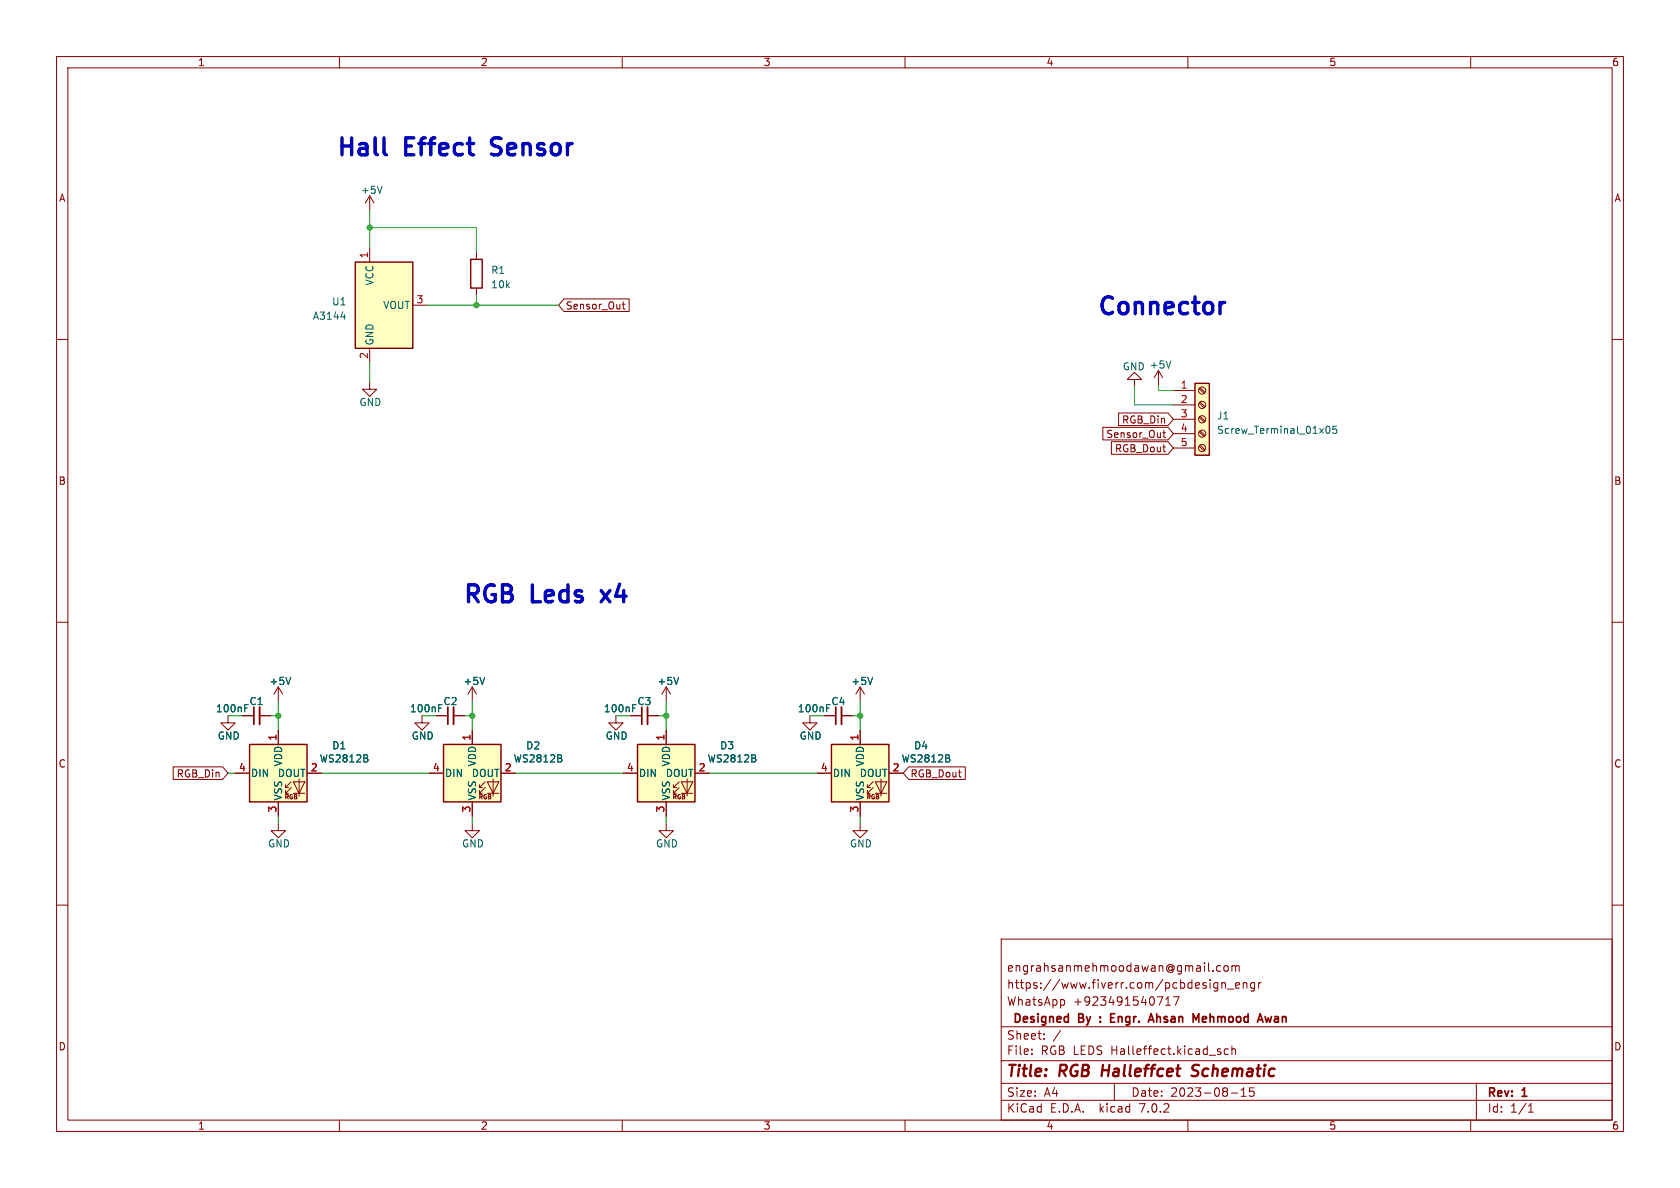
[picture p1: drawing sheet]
(kicad_sch (version 20230121) (generator eeschema)

 (paper "A4")

 (title_block
  (title "RGB Halleffcet Schematic")
  (date "2023-08-15")
  (rev "1")
  (company " Designed By : Engr. Ahsan Mehmood Awan")
  (comment 1 "WhatsApp +923491540717")
  (comment 2 "https://www.fiverr.com/pcbdesign_engr")
  (comment 3 "engrahsanmehmoodawan@gmail.com"))

 (lib_symbols
  (symbol "Connector:Screw_Terminal_01x05" (pin_names (offset 1.016) hide) (in_bom yes) (on_board yes)
   (property "Reference" "J" (at 0 7.62 0) (effects (font (size 1.27 1.27))))
   (property "Value" "Screw_Terminal_01x05" (at 0 -7.62 0) (effects (font (size 1.27 1.27))))
   (property "Footprint" "" (at 0 0 0) (effects (font (size 1.27 1.27)) hide))
   (property "Datasheet" "~" (at 0 0 0) (effects (font (size 1.27 1.27)) hide))
   (symbol "Screw_Terminal_01x05_1_1"
    (rectangle (start -1.27 6.35) (end 1.27 -6.35) (stroke (width 0.254) (type default)) (fill (type background)))
    (circle (center 0 -5.08) (radius 0.635) (stroke (width 0.1524) (type default)) (fill (type none)))
    (circle (center 0 -2.54) (radius 0.635) (stroke (width 0.1524) (type default)) (fill (type none)))
    (polyline (pts (xy -0.5334 -4.7498) (xy 0.3302 -5.588)) (stroke (width 0.1524) (type default)) (fill (type none)))
    (polyline (pts (xy -0.5334 -2.2098) (xy 0.3302 -3.048)) (stroke (width 0.1524) (type default)) (fill (type none)))
    (polyline (pts (xy -0.5334 0.3302) (xy 0.3302 -0.508)) (stroke (width 0.1524) (type default)) (fill (type none)))
    (polyline (pts (xy -0.5334 2.8702) (xy 0.3302 2.032)) (stroke (width 0.1524) (type default)) (fill (type none)))
    (polyline (pts (xy -0.5334 5.4102) (xy 0.3302 4.572)) (stroke (width 0.1524) (type default)) (fill (type none)))
    (polyline (pts (xy -0.3556 -4.572) (xy 0.508 -5.4102)) (stroke (width 0.1524) (type default)) (fill (type none)))
    (polyline (pts (xy -0.3556 -2.032) (xy 0.508 -2.8702)) (stroke (width 0.1524) (type default)) (fill (type none)))
    (polyline (pts (xy -0.3556 0.508) (xy 0.508 -0.3302)) (stroke (width 0.1524) (type default)) (fill (type none)))
    (polyline (pts (xy -0.3556 3.048) (xy 0.508 2.2098)) (stroke (width 0.1524) (type default)) (fill (type none)))
    (polyline (pts (xy -0.3556 5.588) (xy 0.508 4.7498)) (stroke (width 0.1524) (type default)) (fill (type none)))
    (circle (center 0 0) (radius 0.635) (stroke (width 0.1524) (type default)) (fill (type none)))
    (circle (center 0 2.54) (radius 0.635) (stroke (width 0.1524) (type default)) (fill (type none)))
    (circle (center 0 5.08) (radius 0.635) (stroke (width 0.1524) (type default)) (fill (type none)))
    (pin passive line (at -5.08 5.08 0) (length 3.81) (name "Pin_1" (effects (font (size 1.27 1.27)))) (number "1" (effects (font (size 1.27 1.27)))))
    (pin passive line (at -5.08 2.54 0) (length 3.81) (name "Pin_2" (effects (font (size 1.27 1.27)))) (number "2" (effects (font (size 1.27 1.27)))))
    (pin passive line (at -5.08 0 0) (length 3.81) (name "Pin_3" (effects (font (size 1.27 1.27)))) (number "3" (effects (font (size 1.27 1.27)))))
    (pin passive line (at -5.08 -2.54 0) (length 3.81) (name "Pin_4" (effects (font (size 1.27 1.27)))) (number "4" (effects (font (size 1.27 1.27)))))
    (pin passive line (at -5.08 -5.08 0) (length 3.81) (name "Pin_5" (effects (font (size 1.27 1.27)))) (number "5" (effects (font (size 1.27 1.27)))))))
  (symbol "Device:C_Small" (pin_numbers hide) (pin_names (offset 0.254) hide) (in_bom yes) (on_board yes)
   (property "Reference" "C" (at 0.254 1.778 0) (effects (font (size 1.27 1.27)) (justify left)))
   (property "Value" "C_Small" (at 0.254 -2.032 0) (effects (font (size 1.27 1.27)) (justify left)))
   (property "Footprint" "" (at 0 0 0) (effects (font (size 1.27 1.27)) hide))
   (property "Datasheet" "~" (at 0 0 0) (effects (font (size 1.27 1.27)) hide))
   (symbol "C_Small_0_1"
    (polyline (pts (xy -1.524 -0.508) (xy 1.524 -0.508)) (stroke (width 0.3302) (type default)) (fill (type none)))
    (polyline (pts (xy -1.524 0.508) (xy 1.524 0.508)) (stroke (width 0.3048) (type default)) (fill (type none))))
   (symbol "C_Small_1_1"
    (pin passive line (at 0 2.54 270) (length 2.032) (name "~" (effects (font (size 1.27 1.27)))) (number "1" (effects (font (size 1.27 1.27)))))
    (pin passive line (at 0 -2.54 90) (length 2.032) (name "~" (effects (font (size 1.27 1.27)))) (number "2" (effects (font (size 1.27 1.27)))))))
  (symbol "Device:R" (pin_numbers hide) (pin_names (offset 0)) (in_bom yes) (on_board yes)
   (property "Reference" "R" (at 2.032 0 90) (effects (font (size 1.27 1.27))))
   (property "Value" "R" (at 0 0 90) (effects (font (size 1.27 1.27))))
   (property "Footprint" "" (at -1.778 0 90) (effects (font (size 1.27 1.27)) hide))
   (property "Datasheet" "~" (at 0 0 0) (effects (font (size 1.27 1.27)) hide))
   (symbol "R_0_1"
    (rectangle (start -1.016 -2.54) (end 1.016 2.54) (stroke (width 0.254) (type default)) (fill (type none))))
   (symbol "R_1_1"
    (pin passive line (at 0 3.81 270) (length 1.27) (name "~" (effects (font (size 1.27 1.27)))) (number "1" (effects (font (size 1.27 1.27)))))
    (pin passive line (at 0 -3.81 90) (length 1.27) (name "~" (effects (font (size 1.27 1.27)))) (number "2" (effects (font (size 1.27 1.27)))))))
  (symbol "LED:WS2812B" (pin_names (offset 0.254)) (in_bom yes) (on_board yes)
   (property "Reference" "D" (at 5.08 5.715 0) (effects (font (size 1.27 1.27)) (justify right bottom)))
   (property "Value" "WS2812B" (at 1.27 -5.715 0) (effects (font (size 1.27 1.27)) (justify left top)))
   (property "Footprint" "LED_SMD:LED_WS2812B_PLCC4_5.0x5.0mm_P3.2mm" (at 1.27 -7.62 0) (effects (font (size 1.27 1.27)) (justify left top) hide))
   (property "Datasheet" "https://cdn-shop.adafruit.com/datasheets/WS2812B.pdf" (at 2.54 -9.525 0) (effects (font (size 1.27 1.27)) (justify left top) hide))
   (symbol "WS2812B_0_0"
    (text "RGB" (at 2.286 -4.191 0) (effects (font (size 0.762 0.762)))))
   (symbol "WS2812B_0_1"
    (polyline (pts (xy 1.27 -3.556) (xy 1.778 -3.556)) (stroke (width 0) (type default)) (fill (type none)))
    (polyline (pts (xy 1.27 -2.54) (xy 1.778 -2.54)) (stroke (width 0) (type default)) (fill (type none)))
    (polyline (pts (xy 4.699 -3.556) (xy 2.667 -3.556)) (stroke (width 0) (type default)) (fill (type none)))
    (polyline (pts (xy 2.286 -2.54) (xy 1.27 -3.556) (xy 1.27 -3.048)) (stroke (width 0) (type default)) (fill (type none)))
    (polyline (pts (xy 2.286 -1.524) (xy 1.27 -2.54) (xy 1.27 -2.032)) (stroke (width 0) (type default)) (fill (type none)))
    (polyline (pts (xy 3.683 -1.016) (xy 3.683 -3.556) (xy 3.683 -4.064)) (stroke (width 0) (type default)) (fill (type none)))
    (polyline (pts (xy 4.699 -1.524) (xy 2.667 -1.524) (xy 3.683 -3.556) (xy 4.699 -1.524)) (stroke (width 0) (type default)) (fill (type none)))
    (rectangle (start 5.08 5.08) (end -5.08 -5.08) (stroke (width 0.254) (type default)) (fill (type background))))
   (symbol "WS2812B_1_1"
    (pin power_in line (at 0 7.62 270) (length 2.54) (name "VDD" (effects (font (size 1.27 1.27)))) (number "1" (effects (font (size 1.27 1.27)))))
    (pin output line (at 7.62 0 180) (length 2.54) (name "DOUT" (effects (font (size 1.27 1.27)))) (number "2" (effects (font (size 1.27 1.27)))))
    (pin power_in line (at 0 -7.62 90) (length 2.54) (name "VSS" (effects (font (size 1.27 1.27)))) (number "3" (effects (font (size 1.27 1.27)))))
    (pin input line (at -7.62 0 0) (length 2.54) (name "DIN" (effects (font (size 1.27 1.27)))) (number "4" (effects (font (size 1.27 1.27)))))))
  (symbol "Sensor_Magnetic:A1302KUA-T" (in_bom yes) (on_board yes)
   (property "Reference" "U" (at 0 11.43 0) (effects (font (size 1.27 1.27)) (justify left)))
   (property "Value" "A1302KUA-T" (at 0 8.89 0) (effects (font (size 1.27 1.27)) (justify left)))
   (property "Footprint" "" (at 0 -8.89 0) (effects (font (size 1.27 1.27) italic) (justify left) hide))
   (property "Datasheet" "http://www.allegromicro.com/~/media/Files/Datasheets/A1301-2-Datasheet.ashx" (at -2.54 0 0) (effects (font (size 1.27 1.27)) hide))
   (symbol "A1302KUA-T_0_1"
    (rectangle (start -5.08 7.62) (end 5.08 -7.62) (stroke (width 0.254) (type default)) (fill (type background))))
   (symbol "A1302KUA-T_1_1"
    (pin power_in line (at -2.54 10.16 270) (length 2.54) (name "VCC" (effects (font (size 1.27 1.27)))) (number "1" (effects (font (size 1.27 1.27)))))
    (pin power_in line (at -2.54 -10.16 90) (length 2.54) (name "GND" (effects (font (size 1.27 1.27)))) (number "2" (effects (font (size 1.27 1.27)))))
    (pin output line (at 7.62 0 180) (length 2.54) (name "VOUT" (effects (font (size 1.27 1.27)))) (number "3" (effects (font (size 1.27 1.27)))))))
  (symbol "power:+5V" (power) (pin_names (offset 0)) (in_bom yes) (on_board yes)
   (property "Reference" "#PWR" (at 0 -3.81 0) (effects (font (size 1.27 1.27)) hide))
   (property "Value" "+5V" (at 0 3.556 0) (effects (font (size 1.27 1.27))))
   (property "Footprint" "" (at 0 0 0) (effects (font (size 1.27 1.27)) hide))
   (property "Datasheet" "" (at 0 0 0) (effects (font (size 1.27 1.27)) hide))
   (symbol "+5V_0_1"
    (polyline (pts (xy -0.762 1.27) (xy 0 2.54)) (stroke (width 0) (type default)) (fill (type none)))
    (polyline (pts (xy 0 0) (xy 0 2.54)) (stroke (width 0) (type default)) (fill (type none)))
    (polyline (pts (xy 0 2.54) (xy 0.762 1.27)) (stroke (width 0) (type default)) (fill (type none))))
   (symbol "+5V_1_1"
    (pin power_in line (at 0 0 90) (length 0) hide (name "+5V" (effects (font (size 1.27 1.27)))) (number "1" (effects (font (size 1.27 1.27)))))))
  (symbol "power:GND" (power) (pin_names (offset 0)) (in_bom yes) (on_board yes)
   (property "Reference" "#PWR" (at 0 -6.35 0) (effects (font (size 1.27 1.27)) hide))
   (property "Value" "GND" (at 0 -3.81 0) (effects (font (size 1.27 1.27))))
   (property "Footprint" "" (at 0 0 0) (effects (font (size 1.27 1.27)) hide))
   (property "Datasheet" "" (at 0 0 0) (effects (font (size 1.27 1.27)) hide))
   (symbol "GND_0_1"
    (polyline (pts (xy 0 0) (xy 0 -1.27) (xy 1.27 -1.27) (xy 0 -2.54) (xy -1.27 -1.27) (xy 0 -1.27)) (stroke (width 0) (type default)) (fill (type none))))
   (symbol "GND_1_1"
    (pin power_in line (at 0 0 270) (length 0) hide (name "GND" (effects (font (size 1.27 1.27)))) (number "1" (effects (font (size 1.27 1.27))))))))

 (junction (at 65.3542 40.2336) (diameter 0) (color 0 0 0 0))
 (junction (at 152.0698 126.5174) (diameter 0) (color 0 0 0 0))
 (junction (at 49.1998 126.5174) (diameter 0) (color 0 0 0 0))
 (junction (at 83.4898 126.5174) (diameter 0) (color 0 0 0 0))
 (junction (at 84.2264 53.9496) (diameter 0) (color 0 0 0 0))
 (junction (at 117.7798 126.5174) (diameter 0) (color 0 0 0 0))

 (wire (pts (xy 152.0698 126.5174) (xy 152.0698 129.0574)) (stroke (width 0) (type default)))
 (wire (pts (xy 74.5998 126.5174) (xy 77.1398 126.5174)) (stroke (width 0) (type default)))
 (wire (pts (xy 204.8002 69.0372) (xy 204.8002 68.0466)) (stroke (width 0) (type default)))
 (wire (pts (xy 91.1098 136.6774) (xy 110.1598 136.6774)) (stroke (width 0) (type default)))
 (wire (pts (xy 84.2264 40.2336) (xy 65.3542 40.2336)) (stroke (width 0) (type default)))
 (wire (pts (xy 150.7998 126.5174) (xy 152.0698 126.5174)) (stroke (width 0) (type default)))
 (wire (pts (xy 83.4898 126.5174) (xy 83.4898 129.0574)) (stroke (width 0) (type default)))
 (wire (pts (xy 82.2198 126.5174) (xy 83.4898 126.5174)) (stroke (width 0) (type default)))
 (wire (pts (xy 65.3542 37.1602) (xy 65.3542 40.2336)) (stroke (width 0) (type default)))
 (wire (pts (xy 49.1998 144.2974) (xy 49.1998 145.5674)) (stroke (width 0) (type default)))
 (wire (pts (xy 117.7798 126.5174) (xy 117.7798 129.0574)) (stroke (width 0) (type default)))
 (wire (pts (xy 117.7798 144.2974) (xy 117.7798 145.5674)) (stroke (width 0) (type default)))
 (wire (pts (xy 152.0698 144.2974) (xy 152.0698 145.5674)) (stroke (width 0) (type default)))
 (wire (pts (xy 152.0698 123.9774) (xy 152.0698 126.5174)) (stroke (width 0) (type default)))
 (wire (pts (xy 83.4898 144.2974) (xy 83.4898 145.5674)) (stroke (width 0) (type default)))
 (wire (pts (xy 84.2264 53.9496) (xy 98.7552 53.9496)) (stroke (width 0) (type default)))
 (wire (pts (xy 47.9298 126.5174) (xy 49.1998 126.5174)) (stroke (width 0) (type default)))
 (wire (pts (xy 49.1998 126.5174) (xy 49.1998 129.0574)) (stroke (width 0) (type default)))
 (wire (pts (xy 200.5584 71.5772) (xy 200.5584 68.3514)) (stroke (width 0) (type default)))
 (wire (pts (xy 40.3098 126.5174) (xy 42.8498 126.5174)) (stroke (width 0) (type default)))
 (wire (pts (xy 56.8198 136.6774) (xy 75.8698 136.6774)) (stroke (width 0) (type default)))
 (wire (pts (xy 108.8898 126.5174) (xy 111.4298 126.5174)) (stroke (width 0) (type default)))
 (wire (pts (xy 84.2264 53.9496) (xy 84.2264 52.197)) (stroke (width 0) (type default)))
 (wire (pts (xy 125.3998 136.6774) (xy 144.4498 136.6774)) (stroke (width 0) (type default)))
 (wire (pts (xy 83.4898 123.9774) (xy 83.4898 126.5174)) (stroke (width 0) (type default)))
 (wire (pts (xy 49.1998 123.9774) (xy 49.1998 126.5174)) (stroke (width 0) (type default)))
 (wire (pts (xy 207.4418 71.5772) (xy 200.5584 71.5772)) (stroke (width 0) (type default)))
 (wire (pts (xy 84.2264 44.577) (xy 84.2264 40.2336)) (stroke (width 0) (type default)))
 (wire (pts (xy 75.5142 53.9496) (xy 84.2264 53.9496)) (stroke (width 0) (type default)))
 (wire (pts (xy 41.5798 136.6774) (xy 40.3098 136.6774)) (stroke (width 0) (type default)))
 (wire (pts (xy 116.5098 126.5174) (xy 117.7798 126.5174)) (stroke (width 0) (type default)))
 (wire (pts (xy 143.1798 126.5174) (xy 145.7198 126.5174)) (stroke (width 0) (type default)))
 (wire (pts (xy 207.4418 69.0372) (xy 204.8002 69.0372)) (stroke (width 0) (type default)))
 (wire (pts (xy 65.3542 67.5386) (xy 65.3542 64.1096)) (stroke (width 0) (type default)))
 (wire (pts (xy 65.3542 40.2336) (xy 65.3542 43.7896)) (stroke (width 0) (type default)))
 (wire (pts (xy 117.7798 123.9774) (xy 117.7798 126.5174)) (stroke (width 0) (type default)))

 (text "Connector" (at 194.2592 55.8292 0) (effects (font (size 3 3) (thickness 0.6) bold) (justify left bottom)))
 (text "Hall Effect Sensor" (at 59.7408 27.7368 0) (effects (font (size 3 3) (thickness 0.6) bold) (justify left bottom)))
 (text "RGB Leds x4" (at 82.1182 106.7562 0) (effects (font (size 3 3) (thickness 0.6) bold) (justify left bottom)))

 (global_label "Sensor_Out" (shape input) (at 207.4418 76.6572 180) (fields_autoplaced) (effects (font (size 1.27 1.27)) (justify right))
  (property "Intersheetrefs" "${INTERSHEET_REFS}" (at 194.607 76.6572 0) (effects (font (size 1.27 1.27)) (justify right) hide)))
 (global_label "RGB_Din" (shape input) (at 40.3098 136.6774 180) (effects (font (size 1.27 1.27)) (justify right))
  (property "Intersheetrefs" "${INTERSHEET_REFS}" (at -47.3202 520.2174 0) (effects (font (size 1.27 1.27)) hide)))
 (global_label "RGB_Din" (shape input) (at 207.4418 74.1172 180) (effects (font (size 1.27 1.27)) (justify right))
  (property "Intersheetrefs" "${INTERSHEET_REFS}" (at 119.8118 457.6572 0) (effects (font (size 1.27 1.27)) hide)))
 (global_label "RGB_Dout" (shape input) (at 159.6898 136.6774 0) (effects (font (size 1.27 1.27)) (justify left))
  (property "Intersheetrefs" "${INTERSHEET_REFS}" (at 247.3198 -246.8626 0) (effects (font (size 1.27 1.27)) hide)))
 (global_label "RGB_Dout" (shape input) (at 207.4418 79.1972 180) (effects (font (size 1.27 1.27)) (justify right))
  (property "Intersheetrefs" "${INTERSHEET_REFS}" (at 119.8118 462.7372 0) (effects (font (size 1.27 1.27)) hide)))
 (global_label "Sensor_Out" (shape input) (at 98.7552 53.9496 0) (fields_autoplaced) (effects (font (size 1.27 1.27)) (justify left))
  (property "Intersheetrefs" "${INTERSHEET_REFS}" (at 111.59 53.9496 0) (effects (font (size 1.27 1.27)) (justify left) hide)))

 (symbol (lib_id "power:+5V") (at 152.0698 123.9774 0) (unit 1) (in_bom yes) (on_board yes) (dnp no)
  (property "Reference" "#PWR037" (at 152.0698 127.7874 0) (effects (font (size 1.27 1.27)) hide))
  (property "Value" "+5V" (at 152.4508 119.5832 0) (effects (font (size 1.27 1.27)) (justify top)))
  (property "Footprint" "" (at 152.0698 123.9774 0) (effects (font (size 1.27 1.27)) hide))
  (property "Datasheet" "" (at 152.0698 123.9774 0) (effects (font (size 1.27 1.27)) hide)) (pin "1")
  (instances (project "65% Keyboard" (path "" (reference "#PWR037") (unit 1))) (project "RGB LEDS Halleffect" (path "" (reference "#PWR04") (unit 1)))))

 (symbol (lib_id "LED:WS2812B") (at 117.7798 136.6774 0) (unit 1) (in_bom yes) (on_board yes) (dnp no)
  (property "Reference" "D3" (at 128.5494 131.8006 0) (effects (font (size 1.27 1.27))))
  (property "Value" "WS2812B" (at 129.4892 134.112 0) (effects (font (size 1.27 1.27))))
  (property "Footprint" "LED_SMD:LED_WS2812B_PLCC4_5.0x5.0mm_P3.2mm" (at 119.0498 144.2974 0) (effects (font (size 1.27 1.27)) (justify left top) hide))
  (property "Datasheet" "https://cdn-shop.adafruit.com/datasheets/WS2812B.pdf" (at 120.3198 146.2024 0) (effects (font (size 1.27 1.27)) (justify left top) hide))
  (property "LCSC Part#" "C114586" (at 117.7798 136.6774 0) (effects (font (size 1.27 1.27)) hide)) (pin "1") (pin "2") (pin "3") (pin "4")
  (instances (project "RGB LEDS Halleffect" (path "" (reference "D3") (unit 1)))))

 (symbol (lib_id "power:GND") (at 117.7798 145.5674 0) (unit 1) (in_bom yes) (on_board yes) (dnp no)
  (property "Reference" "#PWR066" (at 117.7798 151.9174 0) (effects (font (size 1.27 1.27)) hide))
  (property "Value" "GND" (at 117.9068 149.9616 0) (effects (font (size 1.27 1.27)) (justify bottom)))
  (property "Footprint" "" (at 117.7798 145.5674 0) (effects (font (size 1.27 1.27)) hide))
  (property "Datasheet" "" (at 117.7798 145.5674 0) (effects (font (size 1.27 1.27)) hide)) (pin "1")
  (instances (project "65% Keyboard" (path "" (reference "#PWR066") (unit 1))) (project "RGB LEDS Halleffect" (path "" (reference "#PWR011") (unit 1)))))

 (symbol (lib_id "power:GND") (at 83.4898 145.5674 0) (unit 1) (in_bom yes) (on_board yes) (dnp no)
  (property "Reference" "#PWR065" (at 83.4898 151.9174 0) (effects (font (size 1.27 1.27)) hide))
  (property "Value" "GND" (at 83.6168 149.9616 0) (effects (font (size 1.27 1.27)) (justify bottom)))
  (property "Footprint" "" (at 83.4898 145.5674 0) (effects (font (size 1.27 1.27)) hide))
  (property "Datasheet" "" (at 83.4898 145.5674 0) (effects (font (size 1.27 1.27)) hide)) (pin "1")
  (instances (project "65% Keyboard" (path "" (reference "#PWR065") (unit 1))) (project "RGB LEDS Halleffect" (path "" (reference "#PWR010") (unit 1)))))

 (symbol (lib_id "Device:C_Small") (at 45.3898 126.5174 90) (unit 1) (in_bom yes) (on_board yes) (dnp no)
  (property "Reference" "C10" (at 46.6598 123.9774 90) (effects (font (size 1.27 1.27)) (justify left)))
  (property "Value" "100nF" (at 44.1198 125.2474 90) (effects (font (size 1.27 1.27)) (justify left)))
  (property "Footprint" "Ahsan Libs:C_0805_2012Metric" (at 45.3898 126.5174 0) (effects (font (size 1.27 1.27)) hide))
  (property "Datasheet" "~" (at 45.3898 126.5174 0) (effects (font (size 1.27 1.27)) hide))
  (property "LCSC Part#" "C49678" (at 45.3898 126.5174 0) (effects (font (size 1.27 1.27)) hide)) (pin "1") (pin "2")
  (instances (project "65% Keyboard" (path "" (reference "C10") (unit 1))) (project "RGB LEDS Halleffect" (path "" (reference "C1") (unit 1)))))

 (symbol (lib_id "Sensor_Magnetic:A1302KUA-T") (at 67.8942 53.9496 0) (unit 1) (in_bom yes) (on_board yes) (dnp no) (fields_autoplaced)
  (property "Reference" "U1" (at 61.3156 53.3146 0) (effects (font (size 1.27 1.27)) (justify right)))
  (property "Value" "A3144" (at 61.3156 55.8546 0) (effects (font (size 1.27 1.27)) (justify right)))
  (property "Footprint" "PCM_Package_TO_SOT_THT_AKL:TO-92S_Wide" (at 67.8942 62.8396 0) (effects (font (size 1.27 1.27) italic) (justify left) hide))
  (property "Datasheet" " " (at 65.3542 53.9496 0) (effects (font (size 1.27 1.27)) hide))
  (property "LCSC Part#" "C558879" (at 67.8942 53.9496 0) (effects (font (size 1.27 1.27)) hide)) (pin "1") (pin "2") (pin "3")
  (instances (project "RGB LEDS Halleffect" (path "" (reference "U1") (unit 1)))))

 (symbol (lib_id "power:GND") (at 200.5584 68.3514 180) (unit 1) (in_bom yes) (on_board yes) (dnp no)
  (property "Reference" "#PWR051" (at 200.5584 62.0014 0) (effects (font (size 1.27 1.27)) hide))
  (property "Value" "GND" (at 200.4314 63.9572 0) (effects (font (size 1.27 1.27)) (justify bottom)))
  (property "Footprint" "" (at 200.5584 68.3514 0) (effects (font (size 1.27 1.27)) hide))
  (property "Datasheet" "" (at 200.5584 68.3514 0) (effects (font (size 1.27 1.27)) hide)) (pin "1")
  (instances (project "65% Keyboard" (path "" (reference "#PWR051") (unit 1))) (project "RGB LEDS Halleffect" (path "" (reference "#PWR016") (unit 1)))))

 (symbol (lib_id "power:+5V") (at 49.1998 123.9774 0) (unit 1) (in_bom yes) (on_board yes) (dnp no)
  (property "Reference" "#PWR034" (at 49.1998 127.7874 0) (effects (font (size 1.27 1.27)) hide))
  (property "Value" "+5V" (at 49.5808 119.5832 0) (effects (font (size 1.27 1.27)) (justify top)))
  (property "Footprint" "" (at 49.1998 123.9774 0) (effects (font (size 1.27 1.27)) hide))
  (property "Datasheet" "" (at 49.1998 123.9774 0) (effects (font (size 1.27 1.27)) hide)) (pin "1")
  (instances (project "65% Keyboard" (path "" (reference "#PWR034") (unit 1))) (project "RGB LEDS Halleffect" (path "" (reference "#PWR01") (unit 1)))))

 (symbol (lib_id "power:GND") (at 143.1798 126.5174 0) (unit 1) (in_bom yes) (on_board yes) (dnp no)
  (property "Reference" "#PWR052" (at 143.1798 132.8674 0) (effects (font (size 1.27 1.27)) hide))
  (property "Value" "GND" (at 143.3068 130.9116 0) (effects (font (size 1.27 1.27)) (justify bottom)))
  (property "Footprint" "" (at 143.1798 126.5174 0) (effects (font (size 1.27 1.27)) hide))
  (property "Datasheet" "" (at 143.1798 126.5174 0) (effects (font (size 1.27 1.27)) hide)) (pin "1")
  (instances (project "65% Keyboard" (path "" (reference "#PWR052") (unit 1))) (project "RGB LEDS Halleffect" (path "" (reference "#PWR08") (unit 1)))))

 (symbol (lib_id "power:GND") (at 49.1998 145.5674 0) (unit 1) (in_bom yes) (on_board yes) (dnp no)
  (property "Reference" "#PWR064" (at 49.1998 151.9174 0) (effects (font (size 1.27 1.27)) hide))
  (property "Value" "GND" (at 49.3268 149.9616 0) (effects (font (size 1.27 1.27)) (justify bottom)))
  (property "Footprint" "" (at 49.1998 145.5674 0) (effects (font (size 1.27 1.27)) hide))
  (property "Datasheet" "" (at 49.1998 145.5674 0) (effects (font (size 1.27 1.27)) hide)) (pin "1")
  (instances (project "65% Keyboard" (path "" (reference "#PWR064") (unit 1))) (project "RGB LEDS Halleffect" (path "" (reference "#PWR09") (unit 1)))))

 (symbol (lib_id "LED:WS2812B") (at 49.1998 136.6774 0) (unit 1) (in_bom yes) (on_board yes) (dnp no)
  (property "Reference" "D1" (at 59.9694 131.8006 0) (effects (font (size 1.27 1.27))))
  (property "Value" "WS2812B" (at 60.9092 134.112 0) (effects (font (size 1.27 1.27))))
  (property "Footprint" "LED_SMD:LED_WS2812B_PLCC4_5.0x5.0mm_P3.2mm" (at 50.4698 144.2974 0) (effects (font (size 1.27 1.27)) (justify left top) hide))
  (property "Datasheet" "https://cdn-shop.adafruit.com/datasheets/WS2812B.pdf" (at 51.7398 146.2024 0) (effects (font (size 1.27 1.27)) (justify left top) hide))
  (property "LCSC Part#" "C114586" (at 49.1998 136.6774 0) (effects (font (size 1.27 1.27)) hide)) (pin "1") (pin "2") (pin "3") (pin "4")
  (instances (project "RGB LEDS Halleffect" (path "" (reference "D1") (unit 1)))))

 (symbol (lib_id "Device:C_Small") (at 113.9698 126.5174 90) (unit 1) (in_bom yes) (on_board yes) (dnp no)
  (property "Reference" "C12" (at 115.2398 123.9774 90) (effects (font (size 1.27 1.27)) (justify left)))
  (property "Value" "100nF" (at 112.6998 125.2474 90) (effects (font (size 1.27 1.27)) (justify left)))
  (property "Footprint" "Ahsan Libs:C_0805_2012Metric" (at 113.9698 126.5174 0) (effects (font (size 1.27 1.27)) hide))
  (property "Datasheet" "~" (at 113.9698 126.5174 0) (effects (font (size 1.27 1.27)) hide))
  (property "LCSC Part#" "C49678" (at 113.9698 126.5174 0) (effects (font (size 1.27 1.27)) hide)) (pin "1") (pin "2")
  (instances (project "65% Keyboard" (path "" (reference "C12") (unit 1))) (project "RGB LEDS Halleffect" (path "" (reference "C3") (unit 1)))))

 (symbol (lib_id "Device:R") (at 84.2264 48.387 0) (unit 1) (in_bom yes) (on_board yes) (dnp no) (fields_autoplaced)
  (property "Reference" "R1" (at 86.7664 47.752 0) (effects (font (size 1.27 1.27)) (justify left)))
  (property "Value" "10k" (at 86.7664 50.292 0) (effects (font (size 1.27 1.27)) (justify left)))
  (property "Footprint" "Ahsan Libs:R_0805_2012Metric" (at 82.4484 48.387 90) (effects (font (size 1.27 1.27)) hide))
  (property "Datasheet" "~" (at 84.2264 48.387 0) (effects (font (size 1.27 1.27)) hide))
  (property "LCSC Part#" "C17414" (at 84.2264 48.387 0) (effects (font (size 1.27 1.27)) hide)) (pin "1") (pin "2")
  (instances (project "RGB LEDS Halleffect" (path "" (reference "R1") (unit 1)))))

 (symbol (lib_id "Device:C_Small") (at 148.2598 126.5174 90) (unit 1) (in_bom yes) (on_board yes) (dnp no)
  (property "Reference" "C13" (at 149.5298 123.9774 90) (effects (font (size 1.27 1.27)) (justify left)))
  (property "Value" "100nF" (at 146.9898 125.2474 90) (effects (font (size 1.27 1.27)) (justify left)))
  (property "Footprint" "Ahsan Libs:C_0805_2012Metric" (at 148.2598 126.5174 0) (effects (font (size 1.27 1.27)) hide))
  (property "Datasheet" "~" (at 148.2598 126.5174 0) (effects (font (size 1.27 1.27)) hide))
  (property "LCSC Part#" "C49678" (at 148.2598 126.5174 0) (effects (font (size 1.27 1.27)) hide)) (pin "1") (pin "2")
  (instances (project "65% Keyboard" (path "" (reference "C13") (unit 1))) (project "RGB LEDS Halleffect" (path "" (reference "C4") (unit 1)))))

 (symbol (lib_id "power:GND") (at 65.3542 67.5386 0) (unit 1) (in_bom yes) (on_board yes) (dnp no)
  (property "Reference" "#PWR051" (at 65.3542 73.8886 0) (effects (font (size 1.27 1.27)) hide))
  (property "Value" "GND" (at 65.4812 71.9328 0) (effects (font (size 1.27 1.27)) (justify bottom)))
  (property "Footprint" "" (at 65.3542 67.5386 0) (effects (font (size 1.27 1.27)) hide))
  (property "Datasheet" "" (at 65.3542 67.5386 0) (effects (font (size 1.27 1.27)) hide)) (pin "1")
  (instances (project "65% Keyboard" (path "" (reference "#PWR051") (unit 1))) (project "RGB LEDS Halleffect" (path "" (reference "#PWR014") (unit 1)))))

 (symbol (lib_id "power:GND") (at 40.3098 126.5174 0) (unit 1) (in_bom yes) (on_board yes) (dnp no)
  (property "Reference" "#PWR049" (at 40.3098 132.8674 0) (effects (font (size 1.27 1.27)) hide))
  (property "Value" "GND" (at 40.4368 130.9116 0) (effects (font (size 1.27 1.27)) (justify bottom)))
  (property "Footprint" "" (at 40.3098 126.5174 0) (effects (font (size 1.27 1.27)) hide))
  (property "Datasheet" "" (at 40.3098 126.5174 0) (effects (font (size 1.27 1.27)) hide)) (pin "1")
  (instances (project "65% Keyboard" (path "" (reference "#PWR049") (unit 1))) (project "RGB LEDS Halleffect" (path "" (reference "#PWR05") (unit 1)))))

 (symbol (lib_id "power:GND") (at 108.8898 126.5174 0) (unit 1) (in_bom yes) (on_board yes) (dnp no)
  (property "Reference" "#PWR051" (at 108.8898 132.8674 0) (effects (font (size 1.27 1.27)) hide))
  (property "Value" "GND" (at 109.0168 130.9116 0) (effects (font (size 1.27 1.27)) (justify bottom)))
  (property "Footprint" "" (at 108.8898 126.5174 0) (effects (font (size 1.27 1.27)) hide))
  (property "Datasheet" "" (at 108.8898 126.5174 0) (effects (font (size 1.27 1.27)) hide)) (pin "1")
  (instances (project "65% Keyboard" (path "" (reference "#PWR051") (unit 1))) (project "RGB LEDS Halleffect" (path "" (reference "#PWR07") (unit 1)))))

 (symbol (lib_id "power:GND") (at 74.5998 126.5174 0) (unit 1) (in_bom yes) (on_board yes) (dnp no)
  (property "Reference" "#PWR050" (at 74.5998 132.8674 0) (effects (font (size 1.27 1.27)) hide))
  (property "Value" "GND" (at 74.7268 130.9116 0) (effects (font (size 1.27 1.27)) (justify bottom)))
  (property "Footprint" "" (at 74.5998 126.5174 0) (effects (font (size 1.27 1.27)) hide))
  (property "Datasheet" "" (at 74.5998 126.5174 0) (effects (font (size 1.27 1.27)) hide)) (pin "1")
  (instances (project "65% Keyboard" (path "" (reference "#PWR050") (unit 1))) (project "RGB LEDS Halleffect" (path "" (reference "#PWR06") (unit 1)))))

 (symbol (lib_id "Device:C_Small") (at 79.6798 126.5174 90) (unit 1) (in_bom yes) (on_board yes) (dnp no)
  (property "Reference" "C11" (at 80.9498 123.9774 90) (effects (font (size 1.27 1.27)) (justify left)))
  (property "Value" "100nF" (at 78.4098 125.2474 90) (effects (font (size 1.27 1.27)) (justify left)))
  (property "Footprint" "Ahsan Libs:C_0805_2012Metric" (at 79.6798 126.5174 0) (effects (font (size 1.27 1.27)) hide))
  (property "Datasheet" "~" (at 79.6798 126.5174 0) (effects (font (size 1.27 1.27)) hide))
  (property "LCSC Part#" "C49678" (at 79.6798 126.5174 0) (effects (font (size 1.27 1.27)) hide)) (pin "1") (pin "2")
  (instances (project "65% Keyboard" (path "" (reference "C11") (unit 1))) (project "RGB LEDS Halleffect" (path "" (reference "C2") (unit 1)))))

 (symbol (lib_id "power:+5V") (at 204.8002 68.0466 0) (unit 1) (in_bom yes) (on_board yes) (dnp no)
  (property "Reference" "#PWR037" (at 204.8002 71.8566 0) (effects (font (size 1.27 1.27)) hide))
  (property "Value" "+5V" (at 205.1812 63.6524 0) (effects (font (size 1.27 1.27)) (justify top)))
  (property "Footprint" "" (at 204.8002 68.0466 0) (effects (font (size 1.27 1.27)) hide))
  (property "Datasheet" "" (at 204.8002 68.0466 0) (effects (font (size 1.27 1.27)) hide)) (pin "1")
  (instances (project "65% Keyboard" (path "" (reference "#PWR037") (unit 1))) (project "RGB LEDS Halleffect" (path "" (reference "#PWR015") (unit 1)))))

 (symbol (lib_id "LED:WS2812B") (at 152.0698 136.6774 0) (unit 1) (in_bom yes) (on_board yes) (dnp no)
  (property "Reference" "D4" (at 162.8394 131.8006 0) (effects (font (size 1.27 1.27))))
  (property "Value" "WS2812B" (at 163.7792 134.112 0) (effects (font (size 1.27 1.27))))
  (property "Footprint" "LED_SMD:LED_WS2812B_PLCC4_5.0x5.0mm_P3.2mm" (at 153.3398 144.2974 0) (effects (font (size 1.27 1.27)) (justify left top) hide))
  (property "Datasheet" "https://cdn-shop.adafruit.com/datasheets/WS2812B.pdf" (at 154.6098 146.2024 0) (effects (font (size 1.27 1.27)) (justify left top) hide))
  (property "LCSC Part#" "C114586" (at 152.0698 136.6774 0) (effects (font (size 1.27 1.27)) hide)) (pin "1") (pin "2") (pin "3") (pin "4")
  (instances (project "RGB LEDS Halleffect" (path "" (reference "D4") (unit 1)))))

 (symbol (lib_id "power:+5V") (at 83.4898 123.9774 0) (unit 1) (in_bom yes) (on_board yes) (dnp no)
  (property "Reference" "#PWR035" (at 83.4898 127.7874 0) (effects (font (size 1.27 1.27)) hide))
  (property "Value" "+5V" (at 83.8708 119.5832 0) (effects (font (size 1.27 1.27)) (justify top)))
  (property "Footprint" "" (at 83.4898 123.9774 0) (effects (font (size 1.27 1.27)) hide))
  (property "Datasheet" "" (at 83.4898 123.9774 0) (effects (font (size 1.27 1.27)) hide)) (pin "1")
  (instances (project "65% Keyboard" (path "" (reference "#PWR035") (unit 1))) (project "RGB LEDS Halleffect" (path "" (reference "#PWR02") (unit 1)))))

 (symbol (lib_id "power:+5V") (at 117.7798 123.9774 0) (unit 1) (in_bom yes) (on_board yes) (dnp no)
  (property "Reference" "#PWR036" (at 117.7798 127.7874 0) (effects (font (size 1.27 1.27)) hide))
  (property "Value" "+5V" (at 118.1608 119.5832 0) (effects (font (size 1.27 1.27)) (justify top)))
  (property "Footprint" "" (at 117.7798 123.9774 0) (effects (font (size 1.27 1.27)) hide))
  (property "Datasheet" "" (at 117.7798 123.9774 0) (effects (font (size 1.27 1.27)) hide)) (pin "1")
  (instances (project "65% Keyboard" (path "" (reference "#PWR036") (unit 1))) (project "RGB LEDS Halleffect" (path "" (reference "#PWR03") (unit 1)))))

 (symbol (lib_id "power:GND") (at 152.0698 145.5674 0) (unit 1) (in_bom yes) (on_board yes) (dnp no)
  (property "Reference" "#PWR067" (at 152.0698 151.9174 0) (effects (font (size 1.27 1.27)) hide))
  (property "Value" "GND" (at 152.1968 149.9616 0) (effects (font (size 1.27 1.27)) (justify bottom)))
  (property "Footprint" "" (at 152.0698 145.5674 0) (effects (font (size 1.27 1.27)) hide))
  (property "Datasheet" "" (at 152.0698 145.5674 0) (effects (font (size 1.27 1.27)) hide)) (pin "1")
  (instances (project "65% Keyboard" (path "" (reference "#PWR067") (unit 1))) (project "RGB LEDS Halleffect" (path "" (reference "#PWR012") (unit 1)))))

 (symbol (lib_id "LED:WS2812B") (at 83.4898 136.6774 0) (unit 1) (in_bom yes) (on_board yes) (dnp no)
  (property "Reference" "D2" (at 94.2594 131.8006 0) (effects (font (size 1.27 1.27))))
  (property "Value" "WS2812B" (at 95.1992 134.112 0) (effects (font (size 1.27 1.27))))
  (property "Footprint" "LED_SMD:LED_WS2812B_PLCC4_5.0x5.0mm_P3.2mm" (at 84.7598 144.2974 0) (effects (font (size 1.27 1.27)) (justify left top) hide))
  (property "Datasheet" "https://cdn-shop.adafruit.com/datasheets/WS2812B.pdf" (at 86.0298 146.2024 0) (effects (font (size 1.27 1.27)) (justify left top) hide))
  (property "LCSC Part#" "C114586" (at 83.4898 136.6774 0) (effects (font (size 1.27 1.27)) hide)) (pin "1") (pin "2") (pin "3") (pin "4")
  (instances (project "RGB LEDS Halleffect" (path "" (reference "D2") (unit 1)))))

 (symbol (lib_id "Connector:Screw_Terminal_01x05") (at 212.5218 74.1172 0) (unit 1) (in_bom yes) (on_board yes) (dnp no) (fields_autoplaced)
  (property "Reference" "J1" (at 215.0872 73.4822 0) (effects (font (size 1.27 1.27)) (justify left)))
  (property "Value" "Screw_Terminal_01x05" (at 215.0872 76.0222 0) (effects (font (size 1.27 1.27)) (justify left)))
  (property "Footprint" "Connector_PinHeader_2.54mm:PinHeader_1x05_P2.54mm_Vertical" (at 212.5218 74.1172 0) (effects (font (size 1.27 1.27)) hide))
  (property "Datasheet" "~" (at 212.5218 74.1172 0) (effects (font (size 1.27 1.27)) hide)) (pin "1") (pin "2") (pin "3") (pin "4") (pin "5")
  (instances (project "RGB LEDS Halleffect" (path "" (reference "J1") (unit 1)))))

 (symbol (lib_id "power:+5V") (at 65.3542 37.1602 0) (unit 1) (in_bom yes) (on_board yes) (dnp no)
  (property "Reference" "#PWR037" (at 65.3542 40.9702 0) (effects (font (size 1.27 1.27)) hide))
  (property "Value" "+5V" (at 65.7352 32.766 0) (effects (font (size 1.27 1.27)) (justify top)))
  (property "Footprint" "" (at 65.3542 37.1602 0) (effects (font (size 1.27 1.27)) hide))
  (property "Datasheet" "" (at 65.3542 37.1602 0) (effects (font (size 1.27 1.27)) hide)) (pin "1")
  (instances (project "65% Keyboard" (path "" (reference "#PWR037") (unit 1))) (project "RGB LEDS Halleffect" (path "" (reference "#PWR013") (unit 1)))))

 (sheet_instances (path "" (page "1"))))
